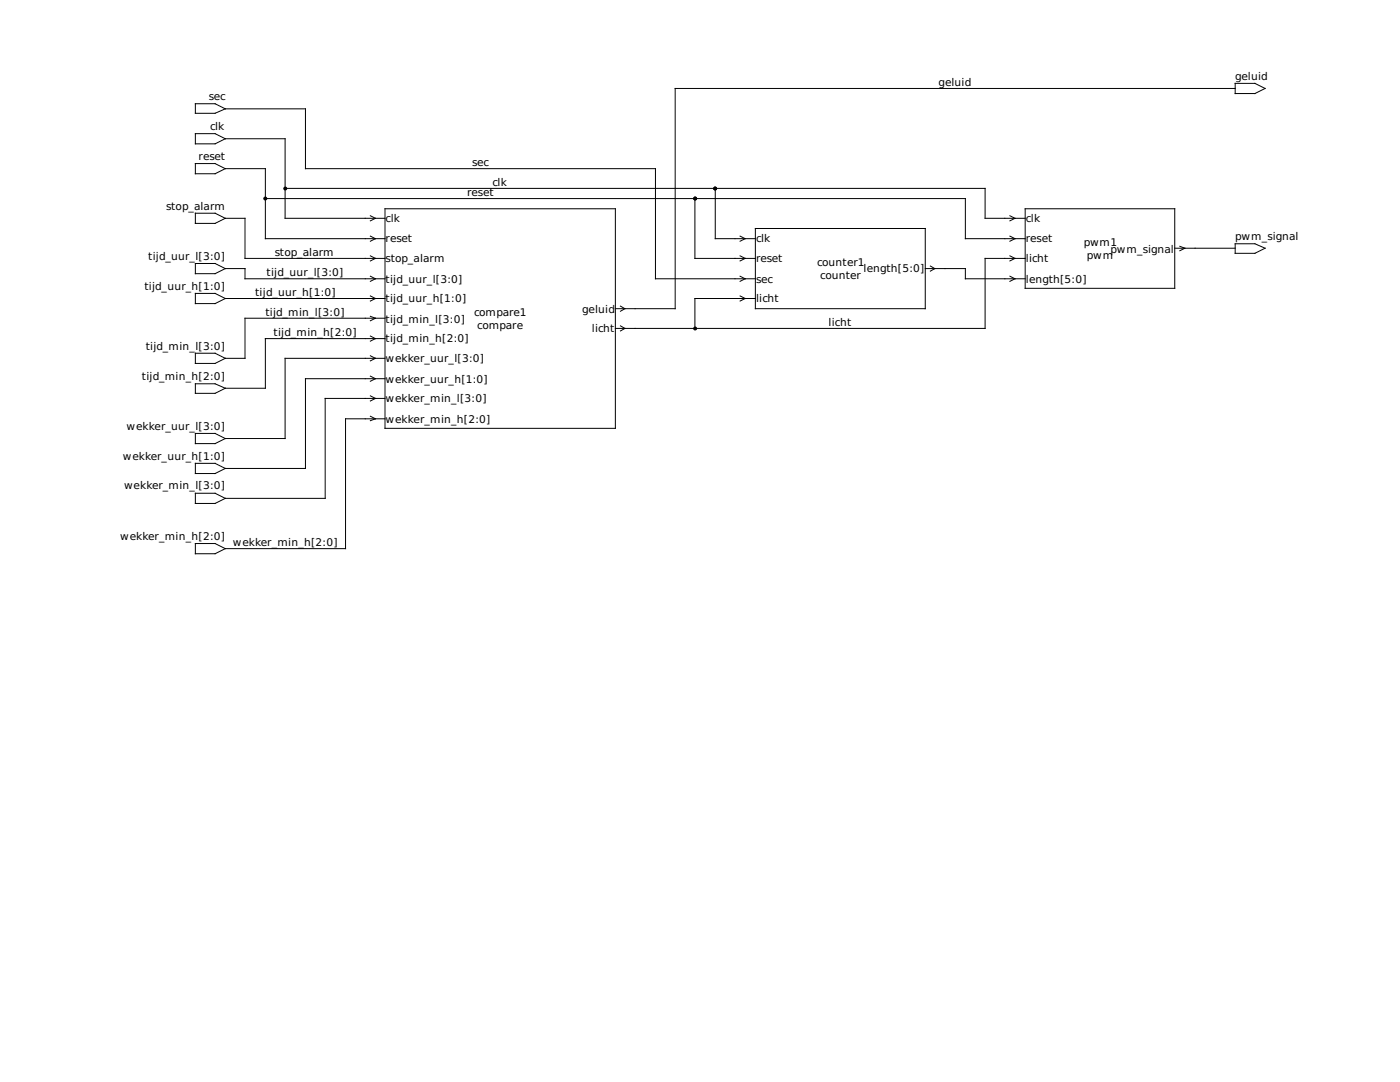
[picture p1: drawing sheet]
<svg xmlns="http://www.w3.org/2000/svg" width="279mm" height="216mm" viewBox="0 0 279 216" stroke-linecap="round" stroke-linejoin="round" font-family="sans-serif">
<g fill="none" stroke="#000" stroke-width=".2">
<path d="M246.5 17.7h-111.8v43.9h-11.9M246.5 16.6h3.9l2.1 1.1-2.1 1h-3.9zM39 20.7h3.9l2.1 1-2.1 .9h-3.9zM39 26.7h3.9l2.1 1-2.1 1h-3.9zM39 32.6h3.9l2.1 1.1-2.1 1h-3.9zM45 27.7h11.9v15.9h19.9M45 33.7h8v13.9h23.8M45 21.7h16v12h69.8v21.9h19.9M53 39.6h139.7v8h11.9M56.9 37.6h139.7v6h8M138.7 39.6v12h12M142.7 37.6v10h8"/>
<path d="M39 42.5h3.9l2.1 1.1-2.1 1h-3.9zM39 52.6h3.9l2.1 1-2.1 1h-3.9zM39 58.5h3.9l2.1 1.1-2.1 1h-3.9zM45 43.6h3.9v8h27.9M45 59.6h31.8M45 53.6h3.9v2h27.9M73.9 51.1l1 .5-1 .5M73.9 43.1l1 .5-1 .5M73.9 47.1l1 .5-1 .5M73.9 59.1l1 .5-1 .5M73.9 55.1l1 .5-1 .5M76.8 41.7h46v43.8h-46z"/>
<path d="M147.7 51.1l1 .5-1 .5M147.7 47.1l1 .5-1 .5M147.7 59.1l1 .5-1 .5M147.7 55.1l1 .5-1 .5M150.7 45.6h34v16h-34zM150.7 59.6h-12v5.9M184.7 53.6h8v2h11.9M185.7 53.1l.9 .5-.9 .5M201.5 51.1l1.1 .5-1.1 .5M201.5 47.1l1.1 .5-1.1 .5M201.5 43.1l1.1 .5-1.1 .5M201.5 55.1l1.1 .5-1.1 .5"/>
<path d="M204.6 41.7h29.8v15.8h-29.8zM204.6 51.6h-8v13.9h-73.8M234.4 49.5h12.1M235.5 49.1l1 .4-1 .5M246.5 48.6h3.9l2.1 .9-2.1 1h-3.9zM39 70.5h3.9l2.1 1-2.1 1h-3.9zM39 76.6h3.9l2.1 .9-2.1 1h-3.9zM73.9 79l1 .5-1 .5M73.9 75.1l1 .5-1 .5M73.9 67.1l1 .5-1 .5M73.9 63.1l1 .4-1 .5M73.9 71l1 .5-1 .5"/>
<path d="M76.8 79.5h-11.9v19.9h-19.9M76.8 75.6h-15.8v17.9h-16M76.8 67.6h-23.8v9.9h-8M76.8 63.5h-27.9v8h-3.9M76.8 71.5h-19.9v16h-11.9M123.8 65l.9 .5-.9 .5M123.8 61.1l.9 .5-.9 .5M39 86.5h3.9l2.1 1-2.1 1h-3.9zM39 92.5h3.9l2.1 1-2.1 1h-3.9zM39 98.4h3.9l2.1 1-2.1 1.1h-3.9zM73.9 83.1l1 .5-1 .3M76.8 83.6h-7.8v25.9h-24"/>
<path d="M39 108.5h3.9l2.1 1-2.1 1h-3.9z"/>
</g>
<g fill="#000" stroke="#000" stroke-width=".2">
<circle cx="52.9" cy="39.6" r=".29"/>
<circle cx="56.9" cy="37.6" r=".29"/>
<circle cx="138.7" cy="39.6" r=".29"/>
<circle cx="142.7" cy="37.6" r=".29"/>
<circle cx="138.7" cy="65.5" r=".29"/>
</g>
<g font-size="2.1">
<text x="187.3" y="17.1">geluid</text>
<text x="246.5" y="15.9">geluid</text>
<text x="41.7" y="19.9">sec</text>
<text x="41.9" y="25.9">clk</text>
<text x="39.6" y="31.9">reset</text>
<text x="94.2" y="33.1">sec</text>
<text x="33.1" y="41.9">stop_alarm</text>
<text x="93.2" y="39.1">reset</text>
<text x="98.3" y="37.1">clk</text>
<text x="77" y="44.3">clk</text>
<text x="204.7" y="44.3">clk</text>
<text x="246.5" y="47.9">pwm_signal</text>
<text x="29.6" y="51.8">tijd_uur_l[3:0]</text>
<text x="54.9" y="51.1">stop_alarm</text>
<text x="77" y="48.4">reset</text>
<text x="77" y="52.3">stop_alarm</text>
<text x="150.9" y="48.4">clk</text>
<text x="150.9" y="52.3">reset</text>
<text x="163.1" y="53.1">counter1</text>
<text x="204.7" y="52.3">licht</text>
<text x="204.7" y="48.4">reset</text>
<text x="216.3" y="49.1">pwm1</text>
<text x="216.9" y="51.7">pwm</text>
<text x="221.6" y="50.4">pwm_signal</text>
<text x="28.8" y="57.8">tijd_uur_h[1:0]</text>
<text x="50.9" y="59.1">tijd_uur_h[1:0]</text>
<text x="53.2" y="55.1">tijd_uur_l[3:0]</text>
<text x="77" y="56.4">tijd_uur_l[3:0]</text>
<text x="150.9" y="56.4">sec</text>
<text x="163.7" y="55.6">counter</text>
<text x="172.3" y="54.4">length[5:0]</text>
<text x="204.7" y="56.4">length[5:0]</text>
<text x="53" y="63">tijd_min_l[3:0]</text>
<text x="77" y="64.4">tijd_min_l[3:0]</text>
<text x="77" y="60.3">tijd_uur_h[1:0]</text>
<text x="94.6" y="63.1">compare1</text>
<text x="95.2" y="65.7">compare</text>
<text x="116.2" y="62.4">geluid</text>
<text x="150.9" y="60.3">licht</text>
<text x="165.4" y="65">licht</text>
<text x="29.1" y="69.8">tijd_min_l[3:0]</text>
<text x="54.6" y="67.1">tijd_min_h[2:0]</text>
<text x="77" y="68.3">tijd_min_h[2:0]</text>
<text x="118.1" y="66.3">licht</text>
<text x="28.3" y="75.8">tijd_min_h[2:0]</text>
<text x="77" y="76.3">wekker_uur_h[1:0]</text>
<text x="77" y="72.3">wekker_uur_l[3:0]</text>
<text x="77" y="80.3">wekker_min_l[3:0]</text>
<text x="25.3" y="85.7">wekker_uur_l[3:0]</text>
<text x="77" y="84.3">wekker_min_h[2:0]</text>
<text x="24.5" y="91.7">wekker_uur_h[1:0]</text>
<text x="24.8" y="97.7">wekker_min_l[3:0]</text>
<text x="24" y="107.7">wekker_min_h[2:0]</text>
<text x="46.5" y="109">wekker_min_h[2:0]</text>
</g>
</svg>
